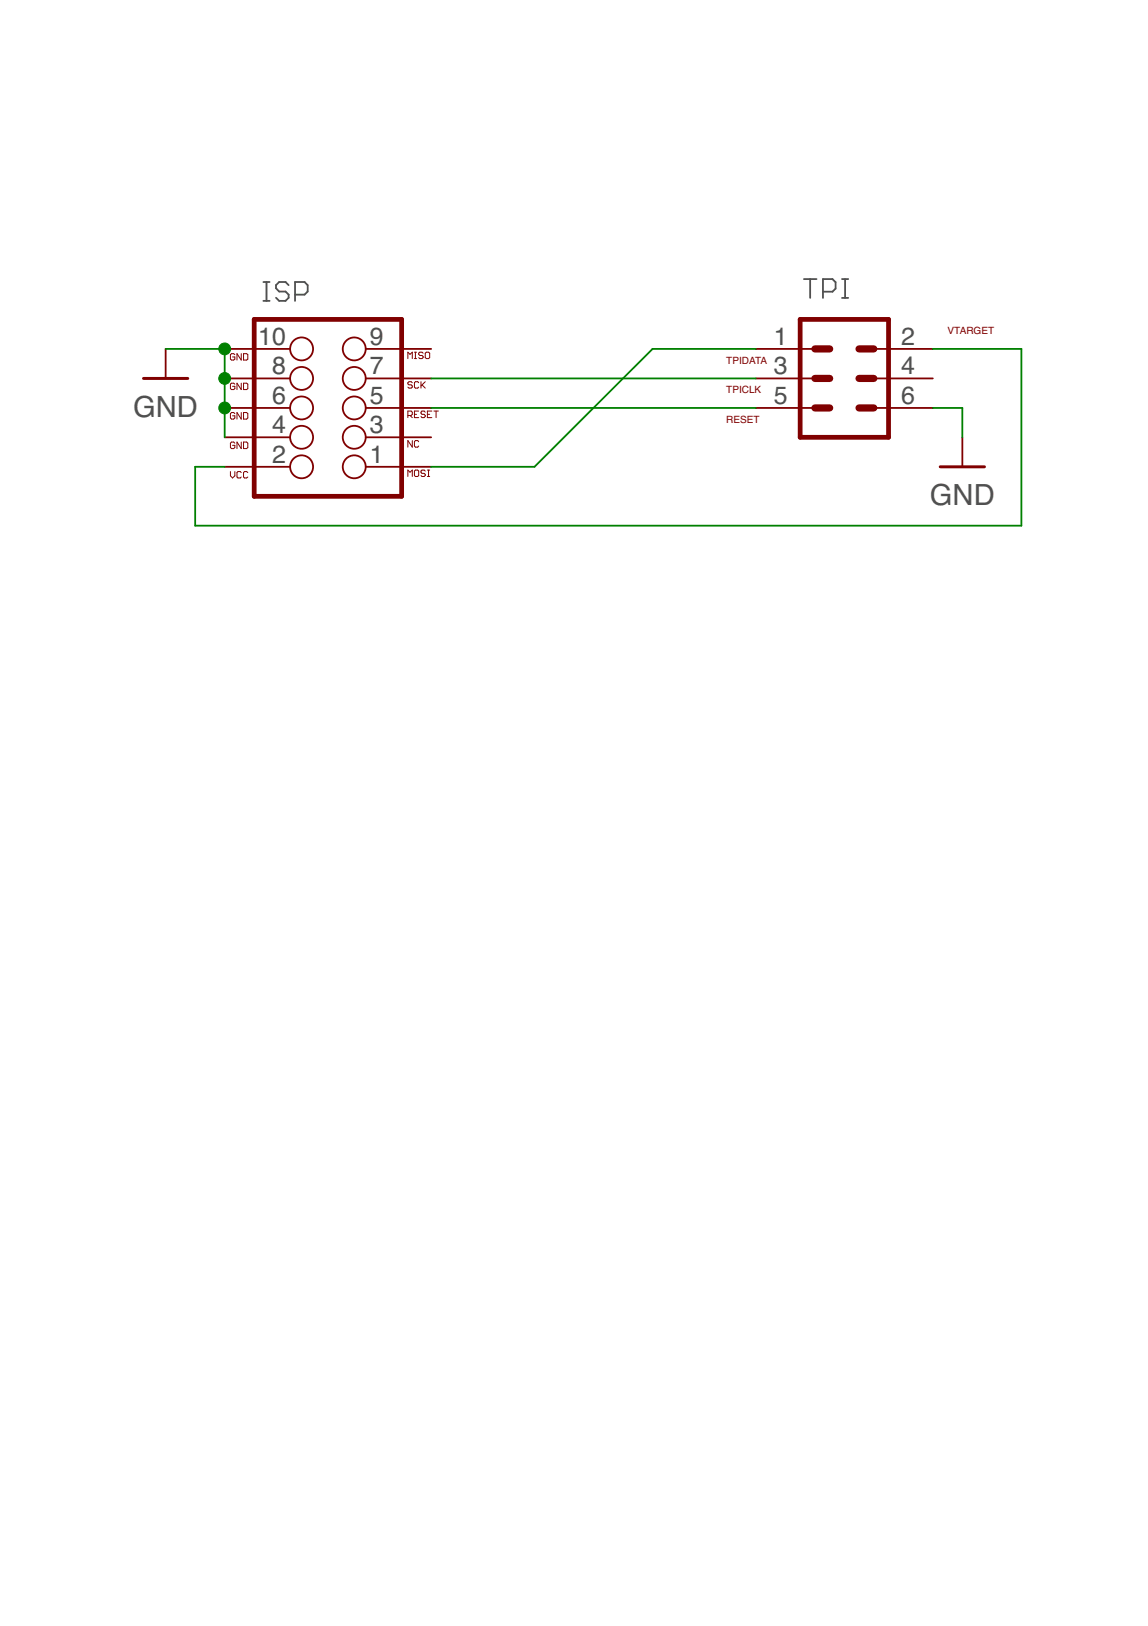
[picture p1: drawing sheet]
<svg xmlns="http://www.w3.org/2000/svg" width="148mm" height="210mm" viewBox="0 0 148 210" stroke-linecap="round" stroke-linejoin="round" font-family="sans-serif">
<path d="M34 38.8h.8M34 36.4h.8M34.4 36.4v2.4M37.3 36.8l-.4-.4h-.9l-.4 .4v.4l.4 .4h.9l.4 .4v.4l-.4 .4h-.9l-.4-.4M38.1 38h1.2l.4-.4v-.8l-.4-.4h-1.2v2.4M103.8 36h1.6M104.6 36v2.5M106.2 37.7h1.2l.4-.4v-.9l-.4-.4h-1.2v2.5M108.7 36h.8M108.7 38.5h.8M109.1 36v2.5" fill="none" stroke="#505050" stroke-width=".23"/>
<path d="M32.8 41.2h19v22.9h-19zM103.3 41.2h11.4v15.3h-11.4z" fill="none" stroke="#800000" stroke-width=".61"/>
<g fill="none" stroke="#800000" stroke-width=".13">
<path d="M30.3 45.8l-.1-.1h-.3l-.2 .1v.6l.2 .1h.3l.1-.1v-.3h-.3M30.3 49.6l-.1-.1h-.3l-.2 .1v.6l.2 .1h.3l.1-.1v-.3h-.3M30.3 53.4l-.1-.1h-.3l-.2 .1v.6l.2 .1h.3l.1-.1v-.3h-.3M30.3 57.2l-.1-.1h-.3l-.2 .1v.6l.2 .1h.3l.1-.1v-.3h-.3M31.1 45.7v.8l-.5-.8v.8M31.1 49.5v.8l-.5-.8v.8M31.1 53.3v.8l-.5-.8v.8M31.1 57.1v.8l-.5-.8v.8M31.4 45.7h.4l.2 .1v.6l-.2 .1h-.4zM31.4 49.5h.4l.2 .1v.6l-.2 .1h-.4zM31.4 53.3h.4l.2 .1v.6l-.2 .1h-.4zM31.4 57.1h.4l.2 .1v.6l-.2 .1h-.4z"/>
<path d="M52.6 46.3v-.8l.3 .2 .3-.2v.8M52.6 53.6h.5l.1-.1v-.3l-.1-.1h-.5v.8M52.9 53.6l.3 .3M53.2 49.4l-.1-.1h-.3l-.2 .1v.2l.2 .1h.3l.1 .1v.2l-.1 .1h-.3l-.2-.1M53.2 56.9v.8l-.6-.8v.8M53.5 53.5h.3M53.5 46.3h.3M53.5 45.5h.3M53.6 45.5v.8M54 49.4l-.1-.1h-.3l-.1 .1v.6l.1 .1h.3l.1-.1M54 53.1h-.5v.8h.5M54 57l-.1-.1h-.3l-.1 .1v.6l.1 .1h.3l.1-.1"/>
<path d="M54.3 49.3v.8M54.5 49.7l.4 .4M54.6 45.6l-.1-.1h-.3l-.2 .1v.1l.2 .2h.3l.1 .1v.2l-.1 .1h-.3l-.2-.1M54.9 53.2l-.2-.1h-.2l-.2 .2 .2 .2h.2l.2 .3-.2 .1h-.2l-.2-.1M54.9 45.6l.1-.1h.3l.2 .1v.6l-.2 .1h-.3l-.1-.1zM54.9 49.3l-.6 .5M55.2 53.5h.3M55.7 53.1h-.5v.8h.5M56 53.1h.6M56.3 53.1v.8M29.7 60.9v.5l.3 .3 .3-.3v-.5M31.1 61l-.1-.1h-.3l-.1 .1v.6l.1 .1h.3l.1-.1"/>
<path d="M32 61l-.2-.1h-.2l-.2 .1v.6l.2 .1h.2l.2-.1M52.6 61.5v-.8l.3 .3 .3-.3v.8M53.6 60.7h.3l.1 .1v.6l-.1 .1h-.3l-.1-.1v-.6zM54.9 60.8l-.2-.1h-.2l-.2 .1 .2 .3h.2l.2 .1v.2l-.2 .1h-.2l-.2-.1M55.2 60.7h.3M55.2 61.5h.3M55.3 60.7v.8"/>
</g>
<g fill="none" stroke="#800000" stroke-width=".23">
<path d="M21.4 45v3.9M29 56.5h8.4M29 52.7h8.4M29 48.9h8.4M29 45h8.4M47.2 56.5h8.4M47.2 52.7h8.4M47.2 48.9h8.4M47.2 45h8.4M97.6 52.7h7.6M97.6 48.9h7.6M97.6 45h7.6"/>
<path d="M112.8 52.7h7.6M112.8 48.9h7.6M112.8 45h7.6M124.2 56.5v3.8M29 60.3h8.4M47.2 60.3h8.4"/>
<circle cx="38.9" cy="45" r="1.48"/>
<circle cx="38.9" cy="48.9" r="1.48"/>
<circle cx="38.9" cy="52.7" r="1.48"/>
<circle cx="38.9" cy="56.5" r="1.48"/>
<circle cx="45.7" cy="52.7" r="1.48"/>
<circle cx="45.7" cy="45" r="1.48"/>
<circle cx="45.7" cy="56.5" r="1.48"/>
<circle cx="45.7" cy="48.9" r="1.48"/>
<circle cx="38.9" cy="60.3" r="1.48"/>
<circle cx="45.7" cy="60.3" r="1.48"/>
</g>
<path d="M105.2 52.7h1.9M105.2 48.9h1.9M105.2 45h1.9M110.9 52.7h1.9M110.9 48.9h1.9M110.9 45h1.9" fill="none" stroke="#800000" stroke-width=".93"/>
<path d="M18.5 48.9h5.7M121.3 60.3h5.8" fill="none" stroke="#800000" stroke-width=".38"/>
<path d="M21.4 45h7.6v11.5M55.6 52.7h42M55.6 48.9h42M97.6 45h-13.4l-15.2 15.3h-13.4M120.4 52.7h3.8v3.8M120.4 45h11.4v22.9h-106.6v-7.6h3.8" fill="none" stroke="#008000" stroke-width=".23"/>
<g fill="#008000" stroke="#008000" stroke-width=".13">
<circle cx="29" cy="48.9" r=".76"/>
<circle cx="29" cy="52.7" r=".76"/>
<circle cx="29" cy="45" r=".76"/>
</g>
<g font-size="3.8" fill="#505050">
<text x="17.2" y="53.8">GND</text>
<text x="120" y="65.2">GND</text>
</g>
<g font-size="3.2" fill="#505050">
<text x="33.3" y="44.5">10</text>
<text x="47.7" y="44.5">9</text>
<text x="99.9" y="44.5">1</text>
<text x="116.3" y="44.5">2</text>
<text x="35.1" y="52.1">6</text>
<text x="35.1" y="48.3">8</text>
<text x="47.7" y="52.1">5</text>
<text x="47.7" y="48.3">7</text>
<text x="99.9" y="48.3">3</text>
<text x="99.9" y="52.1">5</text>
<text x="116.3" y="52.1">6</text>
<text x="116.3" y="48.3">4</text>
<text x="35.1" y="59.7">2</text>
<text x="35.1" y="55.9">4</text>
<text x="47.7" y="59.7">1</text>
<text x="47.7" y="55.9">3</text>
</g>
<g font-size="1.3" fill="#800000">
<text x="93.7" y="46.9">TPIDATA</text>
<text x="122.3" y="43.1">VTARGET</text>
<text x="93.7" y="50.8">TPICLK</text>
<text x="93.7" y="54.6">RESET</text>
</g>
</svg>
